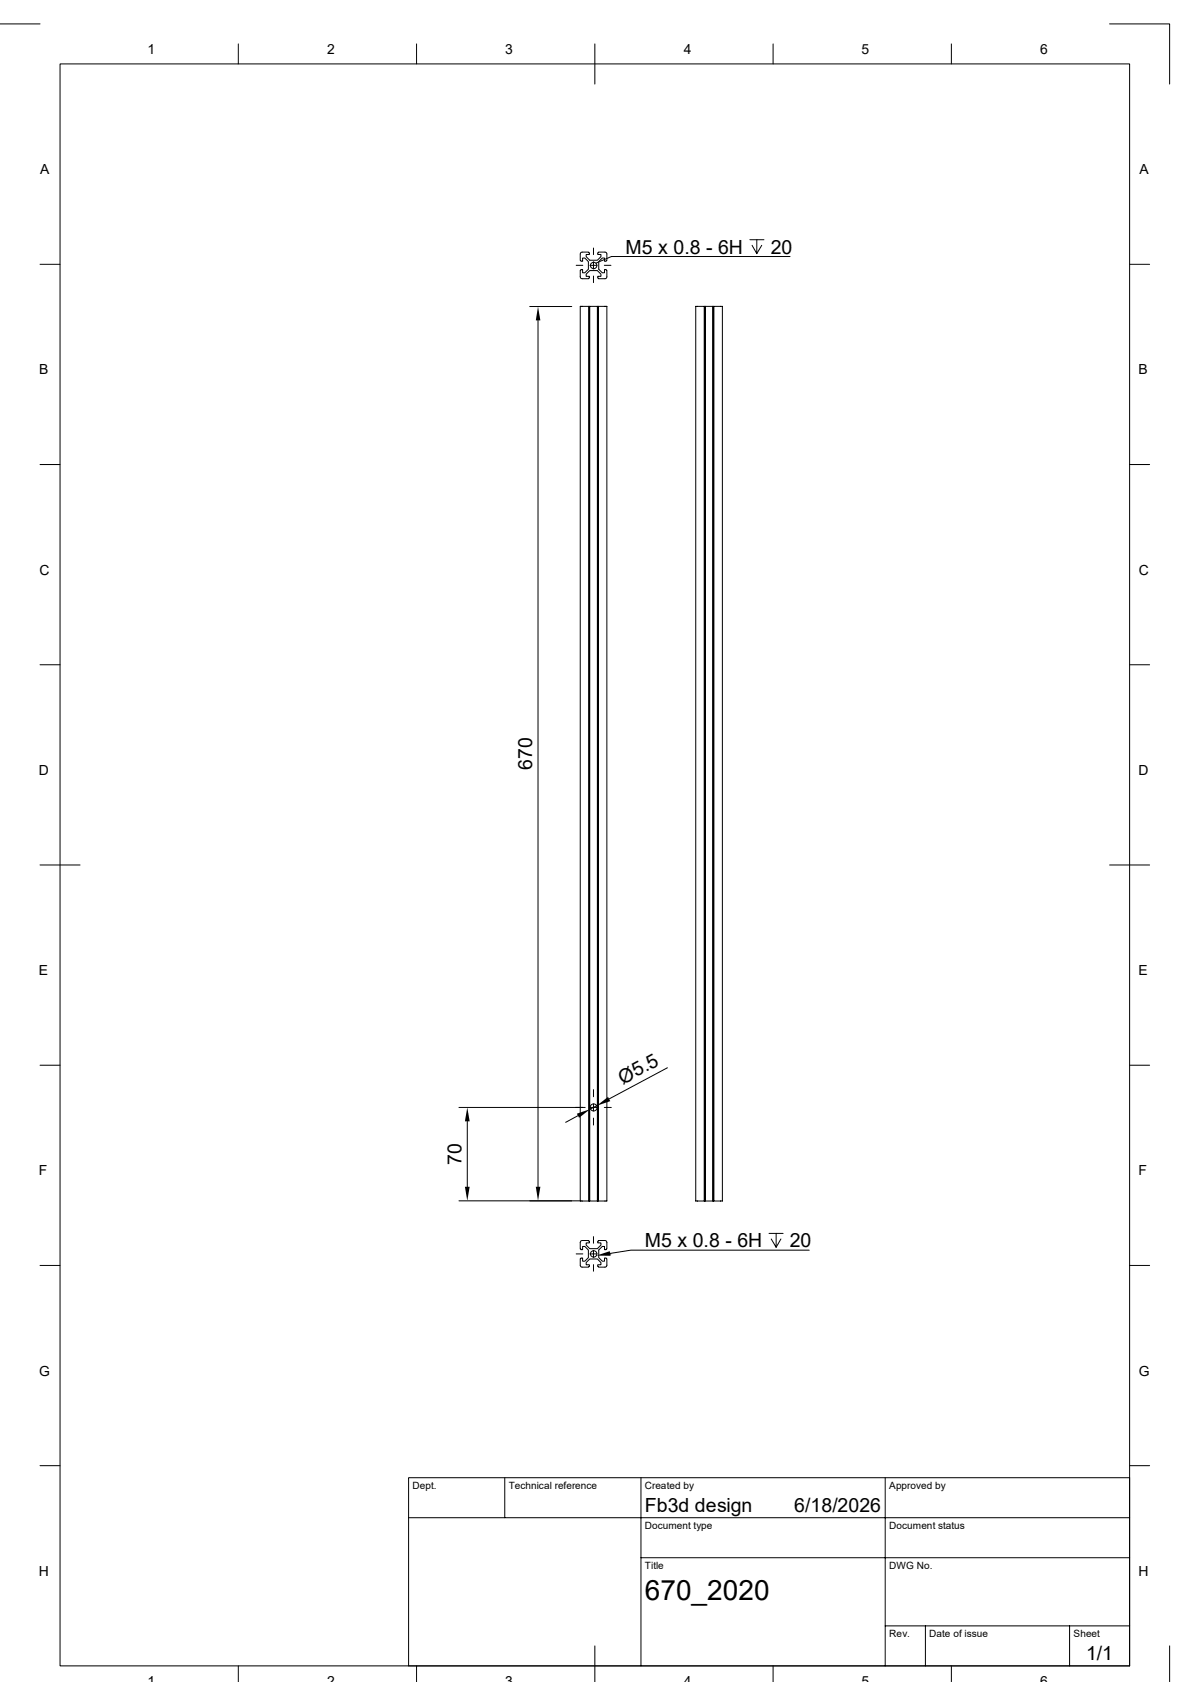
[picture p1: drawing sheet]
<svg xmlns="http://www.w3.org/2000/svg" width="297mm" height="420mm" viewBox="0 0 297 420" stroke-linecap="round" stroke-linejoin="round" font-family="sans-serif">
<g fill="none" stroke="#000" stroke-width=".25">
<path d="M0 6h10M15 16h266.9v400h-266.9zM59.5 11v5M104 11v5M148.5 11v10M193 11v5M237.4 11v5M276.9 6h15v15M187.2 59.9h3.5M188.9 59.9v3.4l-1.2-2M10 66h5M132.2 76.5h10.5"/>
<path d="M143.8 66.3h1.7M144.9 63.1l2-.2 .2 .6h-.8v.6l.9 .9h1.9l.9-.9v-.6h-.8l.2-.6 1.9 .2 .2 2-.6 .1v-.8h-.6l-.9 .9v1.9l.9 .9h.6v-.8l.6 .2-.2 2-1.9 .1-.2-.6h.8v-.5l-.9-.9h-1.9l-.9 .9v.5h.8l-.2 .6-2-.1-.1-2 .6-.2v.8h.6l.9-.9v-1.9l-.9-.9h-.6v.8l-.6-.1zM146.9 76.5h-2.1v223.4h2.1v-223.4h.2M147.2 76.5l-.1 223.4h-.2M147.2 66.3h1.8M148.1 61.9v1.7M148.1 65.4v1.7M148.1 68.9v1.7M149.1 76.5h-1.9l-.1 223.4M149.2 76.5l-.1 223.4h-1.9M149.4 76.5h-.2l-.1 223.4M150.8 66.3h1.7"/>
<path d="M175.8 76.5h-2.1v223.4h2.1v-223.4h.1M176 76.5h1.9M178 76.5l-.1 223.4h-1.9M178.2 76.5h-.2l-.1 223.4M190.1 61.3l-1.2 2M197.2 64.1h-44.6l-3.8 1.6M281.9 66h5M134.3 80v216.3M10 116h5M281.9 116h5M10 166h5M281.9 166h5"/>
<path d="M10 216h10M276.9 216h10M10 266h5M114.6 276.5h31.4M116.6 280v16.3M144.2 278.6l-3 1.6M147.2 276.5h1.8M148.1 272.1v1.8M148.1 275.6v1.8M148.1 279.2v1.7M148.9 276.1l-1.6 .8M150.8 276.5h1.8"/>
<path d="M166.6 266.6l-14.6 7.8M281.9 266h5M114.6 299.8h30.5M149.2 299.9h.2v-223.4h2.1v223.4h-2.1M175.8 299.9h.1l.1-223.4-.1 223.4M178 299.9h.2v-223.4h2.1v223.4h-2.1M10 316h5M143.8 313.1h1.7M144.9 309.9l2-.1 .2 .5h-.8v.6l.9 .9h1.9l.9-.9v-.6h-.8l.2-.5 1.9 .1 .2 2-.6 .1v-.8h-.6l-.9 .9v1.9l.9 .9h.6v-.8l.6 .2-.2 2-1.9 .1-.2-.6h.8v-.5l-.9-.9h-1.9l-.9 .9v.5h.8l-.2 .6-2-.1-.1-2 .6-.2v.8h.6l.9-.9v-1.9l-.9-.9h-.6v.8l-.6-.1zM147.2 313.1h1.8M148.1 308.8v1.6M148.1 312.2v1.8"/>
<path d="M148.1 315.8v1.6M150.8 313.1h1.7M191.9 308h3.6M193.7 308v3.4l-1.2-2M194.9 309.4l-1.2 2M202 312.2h-44.6l-5.1 .8M281.9 316h5M10 366h5M102 369h179.9v47h-179.9zM102 379h179.9M126 369v10M160 369v47"/>
<path d="M220.9 369v47M281.9 366h5M160 389h121.9M59.5 416v3.9M104 416v3.9M148.5 411v8.9M193 416v3.9M220.9 406h61M231 406v10M237.4 416v3.9M267 406v10M291.9 411v8.9"/>
<circle cx="148.2" cy="66.3" r=".79"/>
<circle cx="148.2" cy="276.5" r=".88"/>
<circle cx="148.2" cy="313.1" r=".8"/>
</g>
<path d="M134.3 76.5l.6 3.5h-1.2zM116.6 276.5l.6 3.5h-1.2zM144 278.1l3.3-1.2-2.8 2.2zM148.9 276.1l2.9-2.2 .5 1.1zM116 296.3h1.2l-.6 3.5zM133.7 296.3h1.2l-.6 3.5zM148.8 313.5l3.4-1.1 .2 1.2z" fill="#000"/>
<text font-size="7" x="161" y="399.5">670_2020</text>
<g font-size="4.9">
<text x="156.1" y="63.3">M5 x 0.8 - 6H</text>
<text x="192.4" y="63.3">20</text>
<text x="132.8" y="192.2" transform="rotate(-90 132.8 192.2)">670</text>
<text x="155.4" y="270.8" transform="rotate(-28 155.4 270.8)">Ø5.5</text>
<text x="115.2" y="290.9" transform="rotate(-90 115.2 290.9)">70</text>
<text x="160.9" y="311.4">M5 x 0.8 - 6H</text>
<text x="197.2" y="311.4">20</text>
<text x="161" y="377.5">Fb3d design</text>
<text x="198.2" y="377.5">6/18/2026</text>
<text x="271.1" y="414.6">1/1</text>
</g>
<g font-size="3.5">
<text x="36.8" y="13.5">1</text>
<text x="81.6" y="13.5">2</text>
<text x="126.1" y="13.5">3</text>
<text x="170.6" y="13.5">4</text>
<text x="215.1" y="13.5">5</text>
<text x="259.6" y="13.5">6</text>
<text x="10" y="43.5">A</text>
<text x="284.4" y="43.5">A</text>
<text x="9.7" y="93.5">B</text>
<text x="284.2" y="93.5">B</text>
<text x="9.8" y="143.5">C</text>
<text x="284.3" y="143.5">C</text>
<text x="9.7" y="193.5">D</text>
<text x="284.2" y="193.5">D</text>
<text x="9.7" y="243.5">E</text>
<text x="284.2" y="243.5">E</text>
<text x="9.7" y="293.5">F</text>
<text x="284.1" y="293.5">F</text>
<text x="9.8" y="343.5">G</text>
<text x="284.3" y="343.5">G</text>
<text x="9.7" y="393.5">H</text>
<text x="284.2" y="393.5">H</text>
<text x="36.8" y="420.9">1</text>
<text x="81.6" y="420.9">2</text>
<text x="126.1" y="420.9">3</text>
<text x="170.6" y="420.9">4</text>
<text x="215.1" y="420.9">5</text>
<text x="259.6" y="420.9">6</text>
</g>
<g font-size="2.5">
<text x="103" y="371.8">Dept.</text>
<text x="127" y="371.8">Technical reference</text>
<text x="161" y="371.8">Created by</text>
<text x="221.9" y="371.8">Approved by</text>
<text x="161" y="381.8">Document type</text>
<text x="221.9" y="381.8">Document status</text>
<text x="161" y="391.8">Title</text>
<text x="221.9" y="391.8">DWG No.</text>
<text x="222" y="408.8">Rev.</text>
<text x="231.9" y="408.8">Date of issue</text>
<text x="268" y="408.8">Sheet</text>
</g>
</svg>
